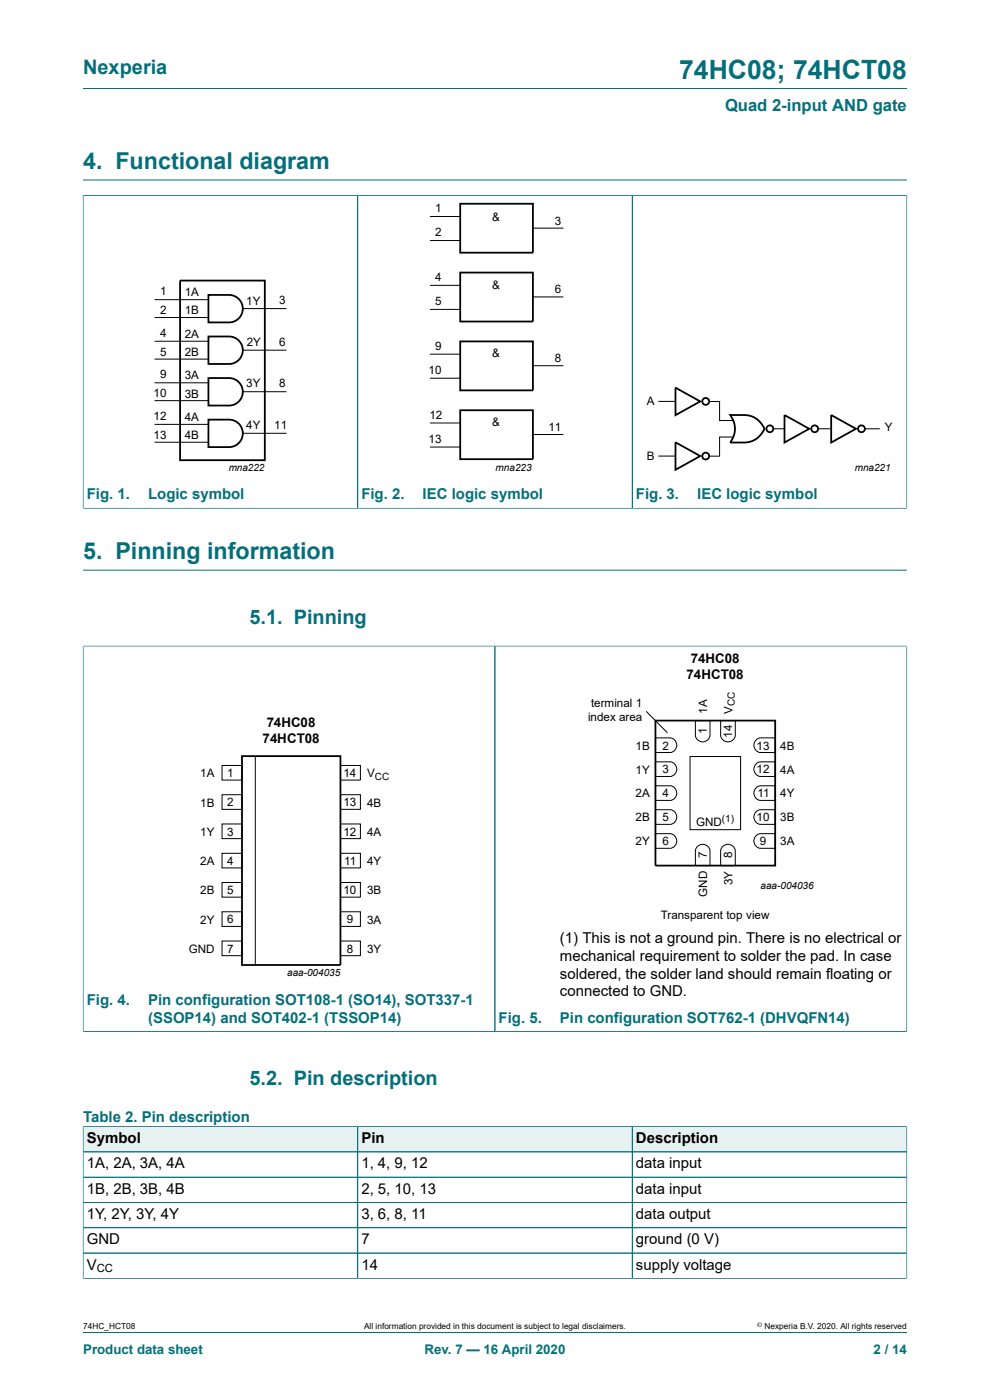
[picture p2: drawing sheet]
<svg xmlns="http://www.w3.org/2000/svg" width="210mm" height="297mm" viewBox="0 0 210 297" stroke-linecap="round" stroke-linejoin="round" font-family="sans-serif">
<g fill="none" stroke="#036f7b" stroke-width=".21">
<path d="M17.6 18.8h174.8M17.6 38.2h174.8M17.6 41.5h174.8M17.6 41.4v66.5M75.9 41.5v66.3M134.1 41.5v66.3M192.4 41.4v66.5M17.6 107.8h174.8M17.6 137.1h174.8M17.6 137v81.9M17.6 121h174.8M105 137.1v81.7"/>
<path d="M192.4 137v81.9M17.6 218.8h174.8"/>
</g>
<g fill="none" stroke="#000" stroke-width=".38">
<path d="M38.2 59.5h18v38.1h-18zM97.6 43.2h15.4v10.4h-15.4zM97.6 57.8h15.4v10.4h-15.4zM44.2 62.6h4.4a2.92 2.92 0 0 1 2.9 2.9 2.92 2.92 0 0 1-2.9 2.9h-4.4zM44.2 71.4h4.4a2.91 2.91 0 0 1 2.9 2.9 2.91 2.91 0 0 1-2.9 2.9h-4.4zM97.6 72.4h15.4v10.4h-15.4zM44.2 80.2h4.4a2.92 2.92 0 0 1 2.9 2.9 2.92 2.92 0 0 1-2.9 2.9h-4.4zM44.2 89h4.4a2.92 2.92 0 0 1 2.9 2.9 2.92 2.92 0 0 1-2.9 3h-4.4zM97.6 87h15.4v10.4h-15.4zM143.3 82.2l5.2 3-5.2 2.9zM143.3 93.8l5.2 2.9-5.2 3zM154.9 88a9.3 9.3 0 0 1 4.9 .5 5 5 0 0 1 2.4 2.5 4.7 4.7 0 0 1-4.4 2.9h-2.9a4.7 4.7 0 0 0 0-5.9z"/>
<path d="M166.4 88l5.3 3-5.3 2.9zM176.3 88l5.3 3-5.3 2.9zM139 152.9h25.4v30.7h-25.4zM51.3 160.4h20.9v44.3h-20.9z"/>
<circle cx="149.7" cy="85.2" r=".73"/>
<circle cx="149.7" cy="96.8" r=".73"/>
<circle cx="163.3" cy="91" r=".73"/>
<circle cx="172.8" cy="91" r=".73"/>
<circle cx="182.7" cy="91" r=".73"/>
</g>
<g fill="none" stroke="#000" stroke-width=".21">
<path d="M91.2 51h6.4M91.2 45.9h6.4M113.1 48.4h6.4M32.8 63.6h11.4M32.8 67.4h11.4M32.8 72.4h11.4M32.8 76.2h11.4M51.5 65.5h9.3M51.5 74.3h9.3M91.2 65.6h6.4M91.2 60.5h6.4M91.2 75.1h6.4"/>
<path d="M113.1 63h6.4M113.1 77.6h6.4M32.8 81.2h11.4M32.8 85h11.4M32.8 90h11.4M32.8 93.8h11.4M51.5 83.1h9.3M51.5 91.9h9.3M91.2 80.2h6.4M91.2 94.8h6.4M91.2 89.7h6.4M113.1 92.2h6.4"/>
<path d="M139.6 85.2h3.7M139.6 96.7h3.7M150.6 85.2h2v4h2.9M155.5 92.7h-2.9v4.1h-2M164 91h2.5M173.5 91h2.6M183.5 91h3.1M137.1 150.9l4.5 4.6M139 156.5h3.1a1.56 1.56 0 0 1 1.5 1.6 1.56 1.56 0 0 1-1.5 1.5h-3.1zM147.5 152.9h3.1v3.1a1.56 1.56 0 0 1-1.5 1.4 1.56 1.56 0 0 1-1.6-1.4zM152.9 152.9h3.1v3.1a1.56 1.56 0 0 1-1.6 1.4 1.56 1.56 0 0 1-1.5-1.4zM160.5 156.9l.8-.4h3.1v3.1h-3.1a1.57 1.57 0 0 1-1.3-1.1 1.57 1.57 0 0 1 .5-1.6z"/>
<path d="M47.1 162.4h4.2v3.1h-4.2zM47.1 168.6h4.2v3.1h-4.2zM47.1 174.8h4.2v3.1h-4.2zM54.2 160.4v44.4M72.2 174.8h4.2v3.1h-4.2zM72.2 162.4h4.2v3.1h-4.2zM72.2 168.6h4.2v3.1h-4.2zM139 176.9h3.1a1.56 1.56 0 0 1 1.5 1.5 1.56 1.56 0 0 1-1.5 1.6h-3.1zM139 171.8h3.1a1.56 1.56 0 0 1 1.5 1.5 1.56 1.56 0 0 1-1.5 1.6h-3.1zM139 166.7h3.1a1.56 1.56 0 0 1 1.5 1.6 1.56 1.56 0 0 1-1.5 1.5h-3.1zM139 161.6h3.1a1.56 1.56 0 0 1 1.5 1.6 1.56 1.56 0 0 1-1.5 1.5h-3.1zM146.4 160.5h10.7v15.5h-10.7z"/>
<path d="M147.8 179.7a1.57 1.57 0 0 1 1.7-.5 1.57 1.57 0 0 1 1.1 1.3v3.1h-3.1v-3.1zM153.2 179.7a1.57 1.57 0 0 1 1.7-.5 1.57 1.57 0 0 1 1.1 1.3v3.1h-3.1v-3.1zM160.5 177.2l.8-.3h3.1v3.1h-3.1a1.57 1.57 0 0 1-1.3-1.2 1.57 1.57 0 0 1 .5-1.6zM160.5 172.1l.8-.3h3.1v3.1h-3.1a1.57 1.57 0 0 1-1.3-1.1 1.57 1.57 0 0 1 .5-1.7zM160.5 167l.8-.3h3.1v3.1h-3.1a1.57 1.57 0 0 1-1.3-1.1 1.57 1.57 0 0 1 .5-1.7zM160.5 161.9l.8-.3h3.1v3.1h-3.1a1.57 1.57 0 0 1-1.3-1.1 1.57 1.57 0 0 1 .5-1.7zM47.1 181h4.2v3.1h-4.2zM47.1 187.2h4.2v3.1h-4.2zM47.1 193.4h4.2v3.1h-4.2zM47.1 199.6h4.2v3.1h-4.2zM72.2 199.6h4.2v3.1h-4.2zM72.2 187.2h4.2v3.1h-4.2z"/>
<path d="M72.2 193.4h4.2v3.1h-4.2zM72.2 181h4.2v3.1h-4.2z"/>
</g>
<path d="M17.7 239.1h58.1v5.2h-58.1z" fill="#e6f1f2"/>
<path d="M17.6 238.9v5.5h58.3v-5.4h-58.3" fill="none" stroke="#036f7b" stroke-width=".21"/>
<path d="M75.9 239.1h58.1v5.2h-58.1z" fill="#e6f1f2"/>
<path d="M75.9 239h58.2v5.4h-58.2z" fill="none" stroke="#036f7b" stroke-width=".21"/>
<path d="M134.2 239.1h58.1v5.2h-58.1z" fill="#e6f1f2"/>
<path d="M17.6 239.1v32.2M17.7 239h174.7M75.9 239.1v32.1M134.1 239v32.2M192.4 238.9v32.4M17.6 244.4h174.8M17.6 249.7h174.8M17.6 255.1h174.8M17.6 271.2h174.8M17.6 260.5h174.8M17.6 265.8h174.8M17.6 282.6h174.8" fill="none" stroke="#036f7b" stroke-width=".21"/>
<text font-size="5.6" fill="#036f7b" x="144.1" y="16.8">74HC08; 74HCT08</text>
<g font-size="4.9" fill="#036f7b">
<text x="17.6" y="35.9">4. Functional diagram</text>
<text x="17.6" y="118.6">5. Pinning information</text>
</g>
<g font-size="4.2" fill="#036f7b">
<text x="17.6" y="15.6">Nexperia</text>
<text x="52.9" y="132.4">5.1. Pinning</text>
<text x="52.9" y="230.2">5.2. Pin description</text>
</g>
<text font-size="3.5" fill="#036f7b" x="153.8" y="23.7">Quad 2-input AND gate</text>
<g font-size="3.2" fill="#036f7b">
<text x="18.4" y="106">Fig. 1.</text>
<text x="31.4" y="106">Logic symbol</text>
<text x="76.7" y="106">Fig. 2.</text>
<text x="89.7" y="106">IEC logic symbol</text>
<text x="134.9" y="106">Fig. 3.</text>
<text x="147.9" y="106">IEC logic symbol</text>
<text x="18.4" y="213.2">Fig. 4.</text>
<text x="31.4" y="213.2">Pin configuration SOT108-1 (SO14), SOT337-1</text>
<text x="31.4" y="217">(SSOP14) and SOT402-1 (TSSOP14)</text>
<text x="105.8" y="217">Fig. 5.</text>
<text x="118.8" y="217">Pin configuration SOT762-1 (DHVQFN14)</text>
<text x="17.6" y="237.9">Table 2. Pin description</text>
</g>
<g font-size="3.2">
<text x="118.8" y="200">(1) This is not a ground pin. There is no electrical or</text>
<text x="118.8" y="203.8">mechanical requirement to solder the pad. In case</text>
<text x="118.8" y="207.6">soldered, the solder land should remain floating or</text>
<text x="118.8" y="211.4">connected to GND.</text>
<text x="18.4" y="242.5">Symbol</text>
<text x="76.7" y="242.5">Pin</text>
<text x="134.9" y="242.5">Description</text>
<text x="18.4" y="247.9">1A, 2A, 3A, 4A</text>
<text x="76.7" y="247.9">1, 4, 9, 12</text>
<text x="134.9" y="247.9">data input</text>
<text x="18.4" y="253.2">1B, 2B, 3B, 4B</text>
<text x="76.7" y="253.2">2, 5, 10, 13</text>
<text x="134.9" y="253.2">data input</text>
<text x="18.4" y="258.6">1Y, 2Y, 3Y, 4Y</text>
<text x="18.4" y="264">GND</text>
<text x="76.7" y="258.6">3, 6, 8, 11</text>
<text x="76.7" y="264">7</text>
<text x="134.9" y="258.6">data output</text>
<text x="134.9" y="264">ground (0 V)</text>
<text x="18.4" y="269.3">V</text>
<text x="76.7" y="269.3">14</text>
<text x="134.9" y="269.3">supply voltage</text>
</g>
<g font-size="2.8">
<text x="146.5" y="140.7">74HC08</text>
<text x="145.6" y="144.1">74HCT08</text>
<text x="56.6" y="154.2">74HC08</text>
<text x="55.7" y="157.6">74HCT08</text>
</g>
<g font-size="2.8" fill="#036f7b">
<text x="17.6" y="287.2">Product data sheet</text>
<text x="90.1" y="287.2">Rev. 7 — 16 April 2020</text>
<text x="185.3" y="287.2">2 / 14</text>
</g>
<g font-size="2.5">
<text x="92.3" y="45">1</text>
<text x="104.4" y="46.8">&amp;</text>
<text x="117.7" y="47.6">3</text>
<text x="92.3" y="50.1">2</text>
<text x="92.3" y="59.6">4</text>
<text x="34" y="62.6">1</text>
<text x="39.2" y="62.8">1A</text>
<text x="52.2" y="64.6">1Y</text>
<text x="59.2" y="64.5">3</text>
<text x="92.3" y="64.7">5</text>
<text x="104.4" y="61.3">&amp;</text>
<text x="117.7" y="62.2">6</text>
<text x="34" y="66.6">2</text>
<text x="34" y="71.5">4</text>
<text x="39.2" y="66.7">1B</text>
<text x="39.2" y="71.7">2A</text>
<text x="34" y="75.5">5</text>
<text x="39.2" y="75.5">2B</text>
<text x="52.3" y="73.4">2Y</text>
<text x="59.2" y="73.4">6</text>
<text x="92.3" y="74.2">9</text>
<text x="104.4" y="75.8">&amp;</text>
<text x="117.7" y="76.9">8</text>
<text x="34" y="80.3">9</text>
<text x="39.2" y="80.5">3A</text>
<text x="52.2" y="82.2">3Y</text>
<text x="59.2" y="82.2">8</text>
<text x="90.9" y="79.3">10</text>
<text x="32.6" y="84.3">10</text>
<text x="32.6" y="89.1">12</text>
<text x="39.2" y="84.4">3B</text>
<text x="39.2" y="89.2">4A</text>
<text x="91.1" y="88.9">12</text>
<text x="137.2" y="85.9">A</text>
<text x="32.6" y="93.1">13</text>
<text x="39.2" y="93.2">4B</text>
<text x="52.2" y="91">4Y</text>
<text x="58.2" y="91">11</text>
<text x="90.9" y="93.9">13</text>
<text x="104.4" y="90.3">&amp;</text>
<text x="116.3" y="91.4">11</text>
<text x="187.7" y="91.4">Y</text>
<text x="137.2" y="97.6">B</text>
<text x="124.7" y="153">index area</text>
<text x="125.4" y="150">terminal 1</text>
<text x="150" y="155.8" transform="rotate(-90 150 155.8)">1</text>
<text x="150" y="151.5" transform="rotate(-90 150 151.5)">1A</text>
<text x="155.3" y="151.5" transform="rotate(-90 155.3 151.5)">V</text>
<text x="134.8" y="159">1B</text>
<text x="140.6" y="159">2</text>
<text x="155.3" y="156.5" transform="rotate(-90 155.3 156.5)">14</text>
<text x="160.5" y="159">13</text>
<text x="165.5" y="159">4B</text>
<text x="42.5" y="164.9">1A</text>
<text x="48.2" y="164.8">1</text>
<text x="72.8" y="164.8">14</text>
<text x="77.9" y="164.9">V</text>
<text x="134.8" y="164.1">1Y</text>
<text x="140.6" y="164">3</text>
<text x="160.5" y="164">12</text>
<text x="165.5" y="164.1">4A</text>
<text x="42.5" y="171.1">1B</text>
<text x="48.2" y="171">2</text>
<text x="72.8" y="171">13</text>
<text x="77.9" y="171.1">4B</text>
<text x="134.8" y="169.2">2A</text>
<text x="140.6" y="169.1">4</text>
<text x="160.7" y="169.1">11</text>
<text x="165.5" y="169.2">4Y</text>
<text x="42.5" y="177.3">1Y</text>
<text x="48.2" y="177.3">3</text>
<text x="72.8" y="177.3">12</text>
<text x="77.9" y="177.3">4A</text>
<text x="134.8" y="179.3">2Y</text>
<text x="134.8" y="174.3">2B</text>
<text x="140.6" y="179.3">6</text>
<text x="140.6" y="174.3">5</text>
<text x="147.7" y="175.1">GND</text>
<text x="160.5" y="174.3">10</text>
<text x="161.2" y="179.3">9</text>
<text x="165.5" y="179.3">3A</text>
<text x="165.5" y="174.3">3B</text>
<text x="42.5" y="183.5">2A</text>
<text x="48.2" y="183.5">4</text>
<text x="73" y="183.5">11</text>
<text x="77.9" y="183.5">4Y</text>
<text x="150" y="182.1" transform="rotate(-90 150 182.1)">7</text>
<text x="155.3" y="182.1" transform="rotate(-90 155.3 182.1)">8</text>
<text x="42.5" y="189.7">2B</text>
<text x="48.2" y="189.6">5</text>
<text x="72.8" y="189.6">10</text>
<text x="77.9" y="189.7">3B</text>
<text x="150" y="190.3" transform="rotate(-90 150 190.3)">GND</text>
<text x="155.3" y="187.8" transform="rotate(-90 155.3 187.8)">3Y</text>
<text x="42.5" y="195.9">2Y</text>
<text x="48.2" y="195.9">6</text>
<text x="73.5" y="195.9">9</text>
<text x="77.9" y="195.9">3A</text>
<text x="140.2" y="194.9">Transparent top view</text>
<text x="40.1" y="202.2">GND</text>
<text x="48.2" y="202.1">7</text>
<text x="73.5" y="202.1">8</text>
<text x="77.9" y="202.2">3Y</text>
</g>
<text font-size="2.4" x="20.5" y="269.9">CC</text>
<g font-size="2.1">
<text x="48.5" y="99.9">mna222</text>
<text x="105.1" y="99.9">mna223</text>
<text x="181.3" y="99.9">mna221</text>
<text x="155.9" y="149.8" transform="rotate(-90 155.9 149.8)">CC</text>
<text x="79.5" y="165.4">CC</text>
<text x="153.1" y="174.4">(1)</text>
<text x="161.3" y="188.7">aaa-004036</text>
<text x="60.9" y="207.1">aaa-004035</text>
</g>
<g font-size="1.8">
<text x="17.6" y="282">74HC_HCT08</text>
<text x="77.2" y="282">All information provided in this document is subject to legal disclaimers.</text>
<text x="162.2" y="282">Nexperia B.V. 2020. All rights reserved</text>
</g>
<text font-size="1.4" x="160.6" y="281.6">©</text>
</svg>
